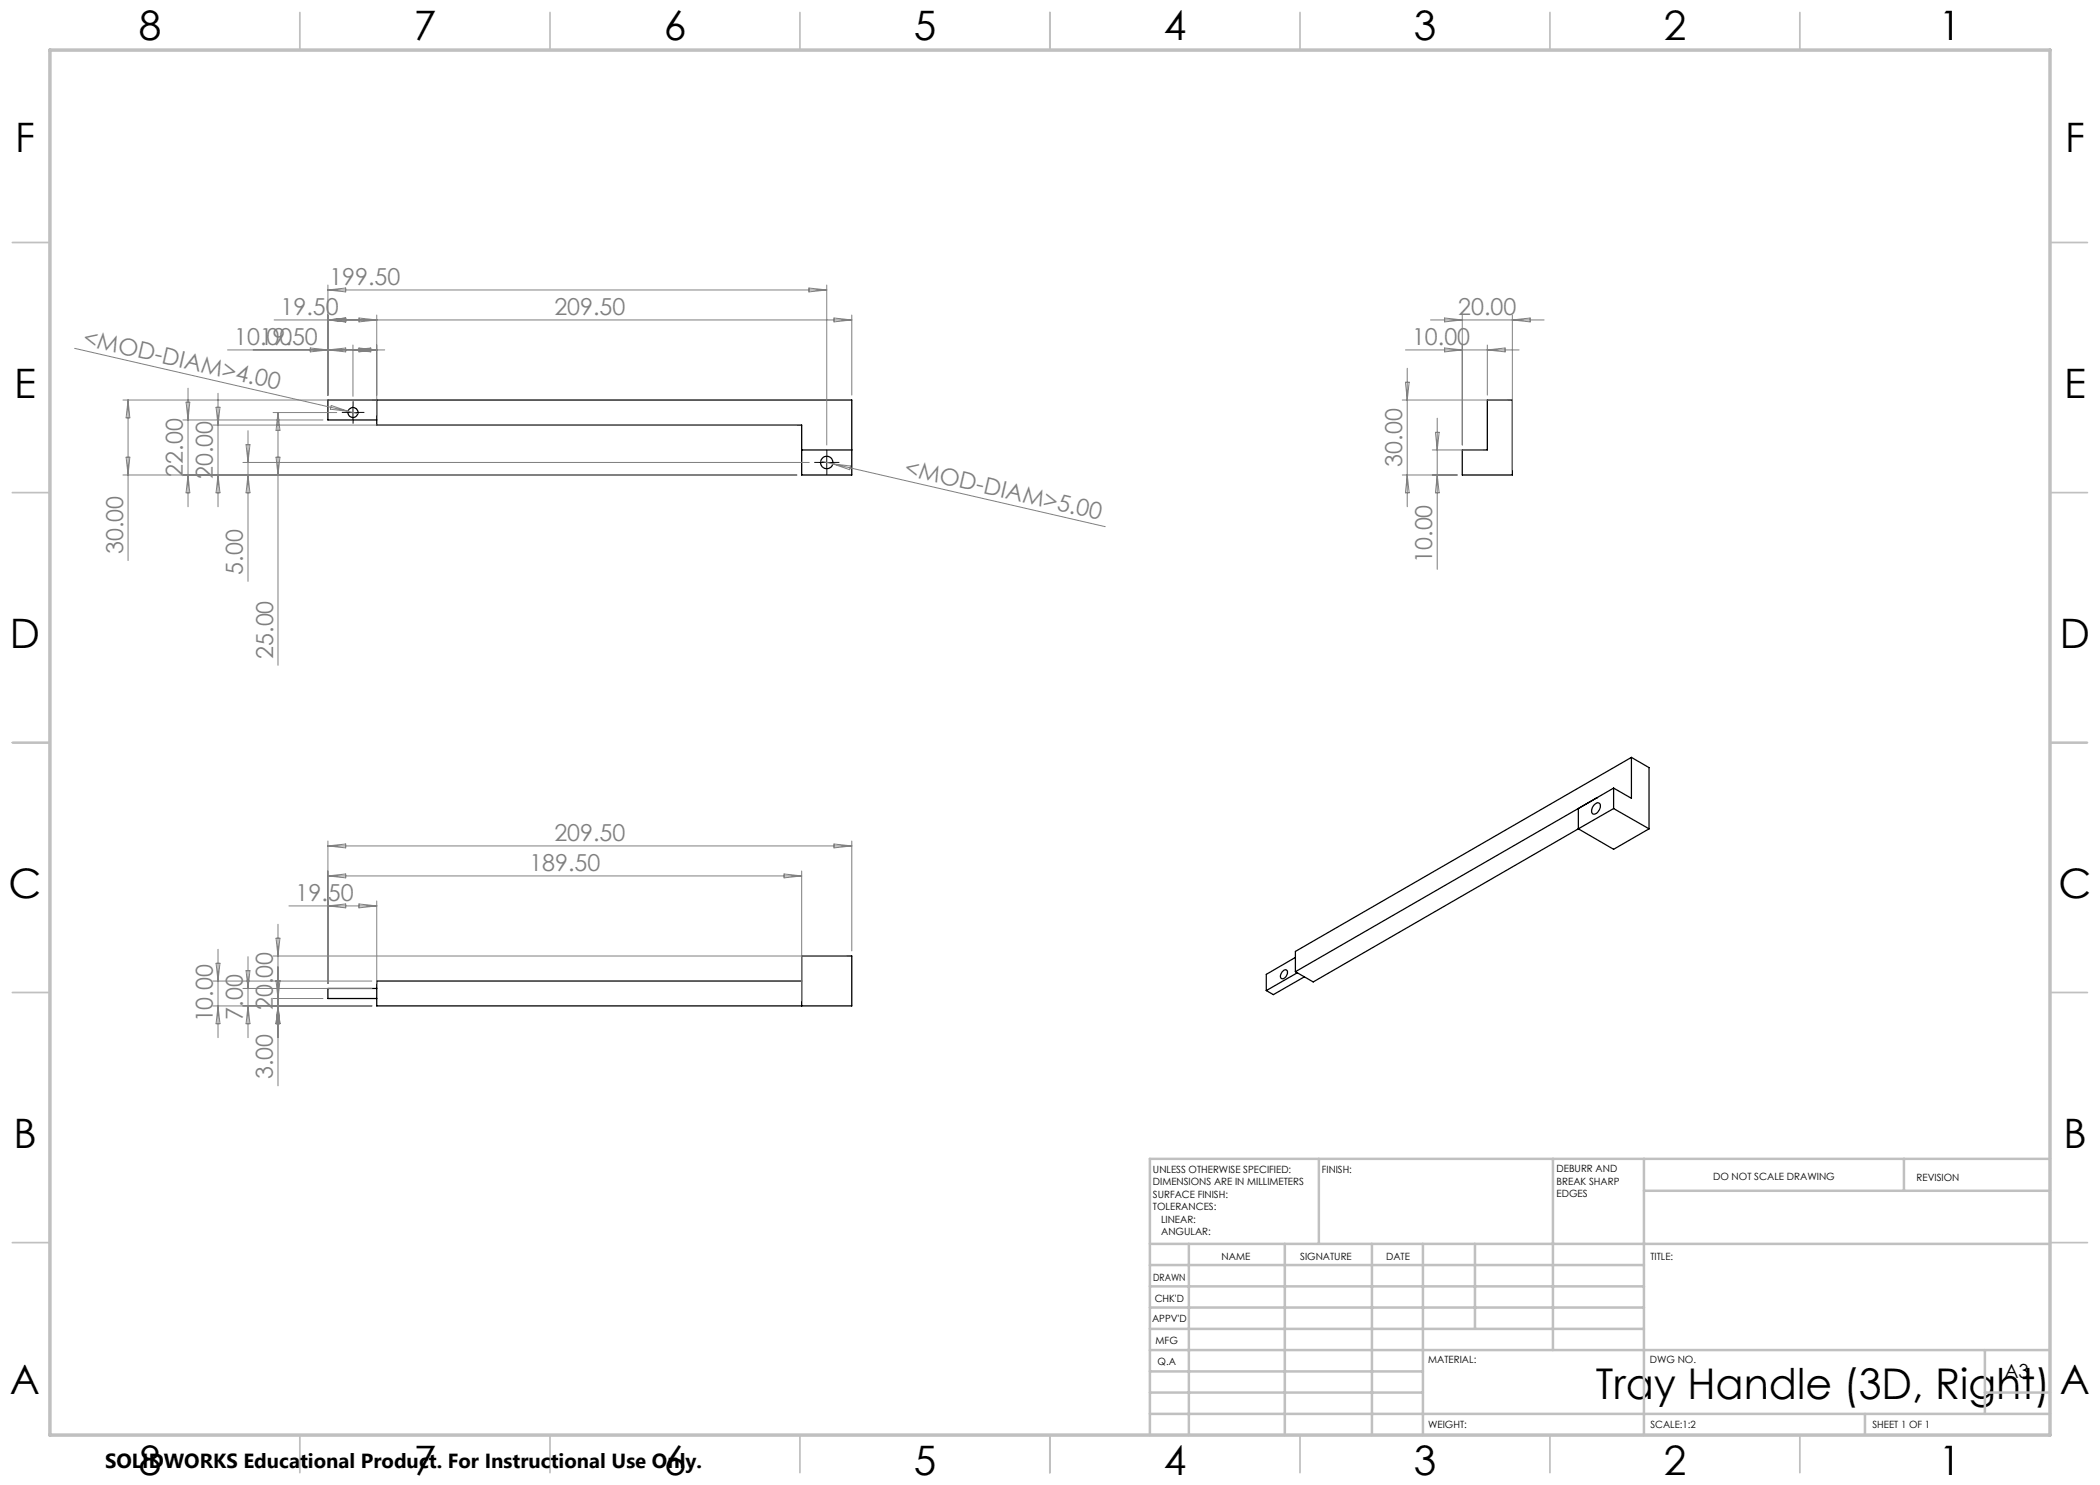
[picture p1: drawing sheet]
<svg xmlns="http://www.w3.org/2000/svg" width="420mm" height="297mm" viewBox="0 0 420 297" stroke-linecap="round" stroke-linejoin="round" font-family="sans-serif">
<g fill="none" stroke="#000" stroke-width=".25">
<path d="M75.4 80v5h84.9v10h10.1v-15h-104.8v4h9.8M160.3 90h10.1M297.5 80h5v15h-10v-5h5zM319.2 159.7h.1M319.2 159.7l-60.1 34.6M322.7 157.6v4.1M322.7 157.6l-7 4.1v4.1M326.3 151.5v8.2l-3.6-2.1M326.3 151.5l3.5 2v12.3M326.3 151.5l-67.2 38.8v4M315.7 165.8l7 4.1 7.1-4.1M315.7 165.8l-53.1 30.6-3.5-2.1"/>
<path d="M318.9 160.9a.68 .68 0 0 1 1-.2 .68 .68 0 0 1 .1 1 1.22 1.22 0 0 1-1.5 1.1 1.46 1.46 0 0 1 .4-1.9zM322.7 161.7l-7 4.1M322.7 161.7l7.1 4.1M75.4 197.7h-9.8v2h9.8M160.3 196.2h-84.9v5h95v-10h-10.1v10M256.4 194.4l.2-.2a.51 .51 0 0 1 .7-.2 .51 .51 0 0 1 .2 .7 1.06 1.06 0 0 1-1.2 1l-.2-.5zM259.1 191.5l-5.8 3.4v3.2M259.5 194.6l-6.2 3.5M260.9 195.4l-6.2 3.5-1.4-.8"/>
<circle cx="70.6" cy="82.5" r="1"/>
<circle cx="165.3" cy="92.5" r="1.24"/>
</g>
<path d="M69.4 82.5h-1M70.6 81.2v-1M70.6 83.7v1M71.9 82.5h1M164.1 92.5h-1.2M165.4 91.2v-1.2M165.4 93.7v1.3M166.6 92.5h1.3" fill="none" stroke="#000" stroke-width=".2" stroke-dasharray="15.2 1.3 1.3 1.3" stroke-linecap="butt"/>
<path d="M69.4 82.5h2.5M70.6 81.2v2.5M164.1 92.5h2.5M165.3 91.3v2.5" fill="none" stroke="#000" stroke-width=".2"/>
<g fill="none" stroke="#808080" stroke-width=".2">
<path d="M65.6 57v22M65.6 58l3.5-.4v.8zM65.6 58h99.7M161.8 57.6l3.5 .4-3.5 .4zM165.3 57v32M14.9 69.7l54.7 12.6M37.6 77.6v23.7M43.6 78.7v22.6M45.5 70h31.4M54.8 64h115.6M62.1 69.6l7 .8v-.8l-7 .8zM65.6 64l3.5-.4v.8z"/>
<path d="M70.6 69v10.3M70.6 70l3.6-.4v.8zM71.8 69.6l3.6 .4-3.6 .4zM71.8 63.6l3.6 .4-3.6 .4zM75.4 63v20M166.8 63.6l3.6 .4-3.6 .4zM170.4 63v16M281.1 70h22.7M281.1 76.4h.7l-.4 3.6zM281.4 73.7v27.6M286.1 64h22.7M288.9 69.6l3.6 .4-3.6 .4z"/>
<path d="M288.9 63.6l3.6 .4-3.6 .4zM292.5 63v26M297.5 69v10M297.5 70l3.5-.4v.8zM302.5 63v31M302.5 64l3.5-.4v.8zM24.6 95h134.7M24.6 80h49.8M25.2 91.4h.8l-.4 3.6zM25.6 80v32.1M25.6 80l.4 3.6h-.8zM36.6 84h28"/>
<path d="M37.2 80.4h.8l-.4 3.6zM37.6 95l.4 3.6h-.8zM42.6 85h116.7M43.2 81.5h.8l-.4 3.5zM43.6 95l.4 3.6h-.8zM48.6 92.5h113.3M49.2 88.9h.8l-.4 3.6zM49.6 86.1v30.2M49.6 95l.4 3.6h-.8zM54.6 82.5h12.7M55.2 91.4h.8l-.4 3.6zM55.6 82.5v50.6"/>
<path d="M55.6 82.5l.4 3.6h-.8zM66.3 81.1l3.3 1.2-3.5-.5zM69.6 82.3l2 .4M164.1 92.2l57 13.1M166.6 92.8l3.5 .4-.2 .7zM280.5 95h11M280.5 80h20.9M281.4 95l.4 3.6h-.7zM286.5 90h10M287.1 86.5h.7l-.4 3.5zM287.4 95l.4 3.6h-.7zM287.4 83.6v30.3"/>
<path d="M65.6 168.2v28.5M65.6 169.2l3.5-.4v.8zM65.6 175.2l3.5-.4v.8zM65.6 175.2h94.7M65.6 169.2h104.8M156.8 174.8l3.5 .4-3.5 .4zM160.3 174.2v26M166.8 168.8l3.6 .4-3.6 .4zM170.4 168.2v22M42.6 196.2h31.8M43.2 192.6h.8l-.4 3.6zM43.6 189.9v17.6"/>
<path d="M48.6 197.7h25.8M49.2 194.1h.8l-.4 3.6zM49.6 191.3v16.2M54.6 191.2h114.7M54.6 199.7h10M55.2 187.6h.8l-.4 3.6zM55.2 196.1h.8l-.4 3.6zM55.6 184.9v32.3M57.8 181.2h17.6M65.6 181.2l3.5-.4v.8zM71.8 180.8l3.6 .4-3.6 .4zM75.4 180.2v16.5"/>
<path d="M42.6 201.2h31.8M43.6 201.2l.4 3.5h-.8zM49.6 201.2l.4 3.5h-.8zM55.6 201.2l.4 3.5h-.8z"/>
</g>
<g fill="none" stroke="#c0c0c0" stroke-width=".35">
<path d="M60 2.5v7.5M110 2.5v7.5M160 2.5v7.5M210 2.5v7.5M260 2.5v7.5M310 2.5v7.5M360 2.5v7.5M2.5 48.5h7.5M410 48.5h7.5M2.5 98.5h7.5M410 98.5h7.5M2.5 148.5h7.5"/>
<path d="M410 148.5h7.5M2.5 198.5h7.5M410 198.5h7.5M2.5 248.5h7.5M410 248.5h7.5M60 287v7.5M110 287v7.5M160 287v7.5M210 287v7.5M260 287v7.5M310 287v7.5M360 287v7.5"/>
</g>
<g fill="none" stroke="#c0c0c0" stroke-width=".5">
<path d="M263.8 231.8v17M310.6 231.8v38.2M328.8 231.8v55.2M328.8 238.2h81.2M380.8 231.8v6.4M410 231.8h-180v55.2M230 248.8h180M230 257.3h98.8M230 253h98.8M237.8 248.8v38.2M257 248.8v38.2M274.4 248.8v38.2"/>
<path d="M284.6 248.8v38.2M295 248.8v17M230 265.8h98.8M230 261.5h98.8M230 278.5h54.6M230 274.3h54.6M230 270h180M397 278.5h13M397 270v12.8M230 282.8h180M373 282.8v4.2"/>
</g>
<path d="M10 10h400v277h-400z" fill="none" stroke="#c0c0c0" stroke-width=".7"/>
<text font-size="8.5" x="319.2" y="279.7">Tray Handle (3D, Right)</text>
<g font-size="8.1">
<text x="27.7" y="8">8</text>
<text x="82.7" y="8">7</text>
<text x="132.7" y="8">6</text>
<text x="182.7" y="8">5</text>
<text x="232.7" y="8">4</text>
<text x="282.7" y="8">3</text>
<text x="332.7" y="8">2</text>
<text x="387.7" y="8">1</text>
<text x="3" y="30.4">F</text>
<text x="413" y="30.4">F</text>
<text x="2.8" y="79.6">E</text>
<text x="412.8" y="79.6">E</text>
<text x="2" y="129.6">D</text>
<text x="412" y="129.6">D</text>
<text x="1.7" y="179.6">C</text>
<text x="411.7" y="179.6">C</text>
<text x="2.7" y="229.6">B</text>
<text x="412.7" y="229.6">B</text>
<text x="2" y="278.9">A</text>
<text x="412" y="278.9">A</text>
<text x="27.7" y="295">8</text>
<text x="82.7" y="295">7</text>
<text x="132.7" y="295">6</text>
<text x="182.7" y="295">5</text>
<text x="232.7" y="295">4</text>
<text x="282.7" y="295">3</text>
<text x="332.7" y="295">2</text>
<text x="387.7" y="295">1</text>
</g>
<g font-size="4.7" fill="#808080">
<text x="65.9" y="57">199.50</text>
<text x="56.1" y="63">19.50</text>
<text x="110.9" y="63">209.50</text>
<text x="291.7" y="63">20.00</text>
<text x="16.4" y="69" transform="rotate(13 16.4 69)">&lt;MOD-DIAM&gt;4.00</text>
<text x="46.8" y="69">10.00</text>
<text x="51.9" y="69">19.50</text>
<text x="282.4" y="69">10.00</text>
<text x="36.6" y="95.3" transform="rotate(-90 36.6 95.3)">22.00</text>
<text x="42.6" y="95.8" transform="rotate(-90 42.6 95.8)">20.00</text>
<text x="180.7" y="95" transform="rotate(13 180.7 95)">&lt;MOD-DIAM&gt;5.00</text>
<text x="280.5" y="93.3" transform="rotate(-90 280.5 93.3)">30.00</text>
<text x="24.6" y="110.8" transform="rotate(-90 24.6 110.8)">30.00</text>
<text x="286.5" y="112.6" transform="rotate(-90 286.5 112.6)">10.00</text>
<text x="48.6" y="114.9" transform="rotate(-90 48.6 114.9)">5.00</text>
<text x="54.6" y="131.8" transform="rotate(-90 54.6 131.8)">25.00</text>
<text x="110.9" y="168.2">209.50</text>
<text x="105.9" y="174.2">189.50</text>
<text x="59.1" y="180.2">19.50</text>
<text x="48.6" y="204" transform="rotate(-90 48.6 204)">7.00</text>
<text x="54.6" y="202" transform="rotate(-90 54.6 202)">20.00</text>
<text x="42.6" y="204.5" transform="rotate(-90 42.6 204.5)">10.00</text>
<text x="54.6" y="215.9" transform="rotate(-90 54.6 215.9)">3.00</text>
</g>
<text font-size="4.1" x="21" y="293.7">SOLIDWORKS Educational Product. For Instructional Use Only.</text>
<text font-size="3.9" x="400.9" y="275.5">A3</text>
<g font-size="2">
<text x="230.6" y="234.6">UNLESS OTHERWISE SPECIFIED:</text>
<text x="230.6" y="237.1">DIMENSIONS ARE IN MILLIMETERS</text>
<text x="230.6" y="239.6">SURFACE FINISH:</text>
<text x="264.4" y="234.6">FINISH:</text>
<text x="311.3" y="234.5">DEBURR AND</text>
<text x="311.3" y="237">BREAK SHARP</text>
<text x="311.3" y="239.5">EDGES</text>
<text x="342.6" y="236">DO NOT SCALE DRAWING</text>
<text x="383.3" y="236.2">REVISION</text>
<text x="230.6" y="242.1">TOLERANCES:</text>
<text x="232.2" y="244.6">LINEAR:</text>
<text x="232.2" y="247.1">ANGULAR:</text>
<text x="244.3" y="252">NAME</text>
<text x="260" y="251.9">SIGNATURE</text>
<text x="277.2" y="251.9">DATE</text>
<text x="330.1" y="251.9">TITLE:</text>
<text x="230.6" y="256.1">DRAWN</text>
<text x="230.9" y="260.3">CHK'D</text>
<text x="230.4" y="264.4">APPV'D</text>
<text x="231.1" y="268.8">MFG</text>
<text x="231.5" y="273">Q.A</text>
<text x="285.6" y="272.5">MATERIAL:</text>
<text x="330" y="272.5">DWG NO.</text>
<text x="285.6" y="285.5">WEIGHT:</text>
<text x="330.1" y="285.6">SCALE:1:2</text>
<text x="374.5" y="285.6">SHEET 1 OF 1</text>
</g>
</svg>
